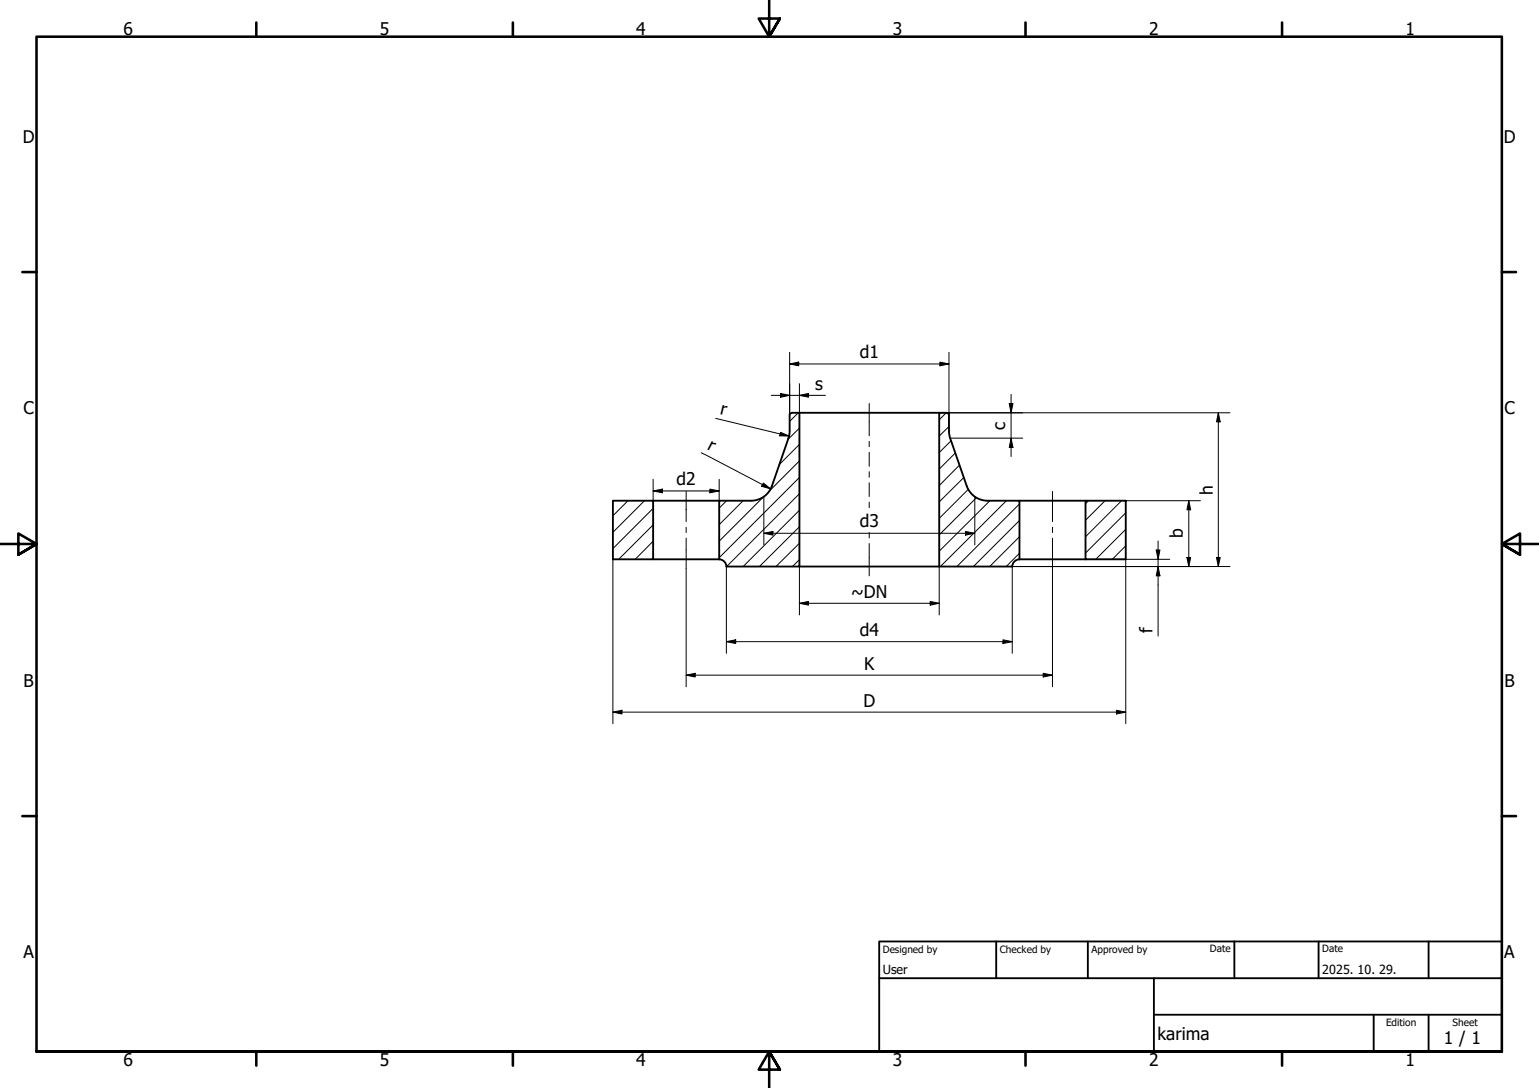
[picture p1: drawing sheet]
<svg xmlns="http://www.w3.org/2000/svg" width="420mm" height="297mm" viewBox="0 0 420 297" stroke-linecap="round" stroke-linejoin="round" font-family="sans-serif">
<!-- layer: Hatch (ISO) -->
<g fill="none" stroke="#000" stroke-width=".27">
<path d="M217.9 112.7l-2.3 2.3M218.2 116.9l-3.1 3M258.3 112.7l-1.9 1.9M259.1 116.4l-2.7 2.6M171.4 136.7l-4.1 4.1M176 136.7l-8.7 8.6M178.3 138.8l-11 11M198.4 136.7l-2.1 2M202.9 136.7l-6.6 6.5M208.6 135.5l-12.3 12.3M218.2 139.3l-15.3 15.4M218.2 134.8l-19.8 19.9"/>
<path d="M218.2 130.4l-21.9 21.9M218.2 125.8l-8.2 8.3M218.2 121.3l-5.5 5.6M259.7 120.3l-3.3 3.3M260.8 123.7l-4.4 4.4M261.9 127l-5.5 5.6M263.1 130.4l-6.7 6.6M264.4 133.6l-8 7.9M266.6 135.9l-10.2 10.1M270.3 136.7l-13.9 13.8M274.8 136.7l-18.1 18M278.3 137.6l-17.1 17.1"/>
<path d="M297.2 136.7l-.8 .8M301.7 136.7l-5.3 5.3M306.2 136.7l-9.8 9.8M178.3 152.3l-.4 .4M178.3 147.8l-4.9 4.9M178.3 143.3l-9.4 9.4M218.2 152.8l-1.9 1.9M218.2 148.3l-6.4 6.4M218.2 143.8l-10.9 10.9M278.3 151.1l-3.6 3.6M278.3 146.5l-8.1 8.2M278.3 142.1l-12.6 12.6"/>
<path d="M307.3 149l-3.6 3.7M307.3 144.5l-8.2 8.2M307.3 140l-10.9 11"/>
</g>
<!-- layer: Visible (ISO) -->
<g fill="none" stroke="#000" stroke-width=".51">
<path d="M218.2 112.7h38.2M167.3 136.7h11v16h-11zM178.3 136.7h18M205 136.7h-8.7v16h-18M210.7 132.7a6 6 0 0 1-5.6 4M210.8 132.6l4.6-13.3 .2-1.2v-5.1l.6-.3h2v42h-19.9M263.9 132.6l-4.6-13.3-.2-1.2v-5.1l-.7-.3h-2v42h20M263.9 132.7a6 6 0 0 0 5.7 4h8.7v16M278.3 136.7h18.1M296.4 136.7h10.9v16h-10.9zM196.3 152.7a2 2 0 0 1 2 2M218.2 154.7h38.2"/>
<path d="M278.3 152.7h18.1M278.4 152.7a2 2 0 0 0-2 2"/>
</g>
<!-- layer: Border (ISO) -->
<g fill="none" stroke="#000" stroke-width=".7">
<path d="M70 6.1v3.9M140 6.1v3.9M210 0v10l-2.9-4.9h5.8l-2.9 4.9 2.9-4.9M280 6.1v3.9M350 6.1v3.9M6.1 74.3h3.9M410 74.3h3.9M0 148.5h10l-5-2.8v5.7l5-2.9-5 2.9M420 148.5h-10l5-2.8v5.7l-5-2.9 5 2.9M6.1 222.8h3.9M410 222.8h3.9M10 287.1v-277.1h400v277.1h-400h400"/>
<path d="M70 287.1v3.8M140 287.1v3.8M212.9 292l-2.9-4.9 2.9 4.9h-5.8l2.9-4.9v9.9M280 287.1v3.8M350 287.1v3.8"/>
</g>
<!-- layer: Title (ISO) -->
<path d="M240 257h170v30.1h-170zM272 257v10.1M297 257v10.1M337 257v10.1M360 257v10.1M390 257v10.1M240 267.1h170M315 277h95M315 267.1v20M375 277v10.1M390 277v10.1" fill="none" stroke="#000" stroke-width=".51"/>
<!-- layer: Dimension (ISO) -->
<g fill="none" stroke="#000" stroke-width=".27">
<path d="M215.6 99.4l2.5-.5v1zM215.6 99.4h43.5M215.6 96.2v16.8M256.6 98.9l2.5 .5-2.5 .5zM259.1 96.2v16.8M195.4 114.2l20 4.8M210.6 107.9h14.8M213.1 107.4l2.5 .5-2.5 .5zM213.1 118l2.3 1h-2.5zM218.2 107.9l2.5-.5v1zM218.2 104.8v7.9M256.4 112.7h79.4"/>
<path d="M259.4 119.6h19.8M275.5 110.2h1l-.5 2.5zM276 119.6l.5 2.6h-1zM276 107.7v16.9M332.6 112.7l.5 2.5h-1zM332.6 112.7v42M178.3 134l2.5-.5v1zM178.3 134h18M178.3 130.9v5.8M191.5 123.6l18.9 9.9M193.8 133.5l2.5 .5-2.5 .5zM196.3 130.9v5.8"/>
<path d="M208.4 131.9l2 1.6-2.5-.7zM208.5 135.6v13.2M266.1 135.6v13.2M307.3 136.7h20.4M324.5 136.7l.6 2.5h-1.1zM324.5 136.7v18M167.3 152.7v44.9M187.3 155.2v32.3M198.3 154.7v23.7M208.5 145.6l2.5-.5v1zM208.5 145.6h57.6M218.2 154.7v13.2"/>
<path d="M256.4 154.7v13.2M263.6 145.1l2.5 .5-2.5 .5zM287.2 154.7h-10.8v23.7M287.3 155.2v32.3M287.4 154.7h48.4M296.4 152.7h22.9M307.3 152.7v44.9M315.7 150.2h1l-.5 2.5zM316.2 154.7l.5 2.5h-1zM316.2 147.7v26M324 152.2h1.1l-.6 2.5zM332.1 152.2h1l-.5 2.5z"/>
<path d="M198.3 175.2l2.6-.5v1zM198.3 175.2h78.1M218.2 164.7l2.5-.5v1zM218.2 164.7h38.2M253.9 164.2l2.5 .5-2.5 .5zM273.8 174.7l2.6 .5-2.6 .5zM167.3 194.4l2.5-.5v1zM167.3 194.4h140M187.3 184.3l2.5-.5v1zM187.3 184.3h100M284.8 183.8l2.5 .5-2.5 .5zM304.8 193.9l2.5 .5-2.5 .5z"/>
</g>
<g fill="#000">
<path d="M215.6 99.4l2.5-.5v1zM256.6 98.9l2.5 .5-2.5 .5zM213.1 118l2.3 1h-2.5zM213.1 107.4l2.5 .5-2.5 .5zM218.2 107.9l2.5-.5v1zM275.5 110.2h1l-.5 2.5zM332.6 112.7l.5 2.5h-1zM178.3 134l2.5-.5v1zM193.8 133.5l2.5 .5-2.5 .5zM208.4 131.9l2 1.6-2.5-.7zM276 119.6l.5 2.6h-1zM324.5 136.7l.6 2.5h-1.1z"/>
<path d="M208.5 145.6l2.5-.5v1zM263.6 145.1l2.5 .5-2.5 .5zM315.7 150.2h1l-.5 2.5zM316.2 154.7l.5 2.5h-1zM324 152.2h1.1l-.6 2.5zM332.1 152.2h1l-.5 2.5zM198.3 175.2l2.6-.5v1zM218.2 164.7l2.5-.5v1zM253.9 164.2l2.5 .5-2.5 .5zM273.8 174.7l2.6 .5-2.6 .5zM167.3 194.4l2.5-.5v1zM187.3 184.3l2.5-.5v1z"/>
<path d="M284.8 183.8l2.5 .5-2.5 .5zM304.8 193.9l2.5 .5-2.5 .5z"/>
</g>
<!-- layer: Centerline (ISO) -->
<g fill="none" stroke="#000" stroke-width=".27">
<path d="M237.3 110.2v8.8M187.3 134.2v8.2M237.3 120.5v1.5M237.3 123.5v3.8M237.3 128.8v1.5M237.3 131.8v3.8M237.3 137.1v1.5M287.3 134.2v8.2M187.3 143.9v1.5M187.3 146.9v8.3M237.3 145.4v1.5M237.3 148.4v8.8"/>
<path d="M287.3 143.9v1.5M287.3 146.9v8.3"/>
</g>
<g font-size="4.8">
<text x="33.7" y="9.6">6</text>
<text x="103.7" y="9.6">5</text>
<text x="173.7" y="9.6">4</text>
<text x="243.7" y="9.6">3</text>
<text x="313.7" y="9.6">2</text>
<text x="383.7" y="9.6">1</text>
<text x="6.2" y="38.9">D</text>
<text x="410.5" y="38.9">D</text>
<text x="234.7" y="97.8">d1</text>
<text x="222.5" y="106.3">s</text>
<text x="6.4" y="113.1">C</text>
<text x="196.5" y="113" transform="rotate(14 196.5 113)">r</text>
<text x="410.7" y="113.1">C</text>
<text x="274.4" y="117.3" transform="rotate(-90 274.4 117.3)">c</text>
<text x="192.8" y="122.6" transform="rotate(28 192.8 122.6)">r</text>
<text x="184.7" y="132.4">d2</text>
<text x="331.1" y="135.1" transform="rotate(-90 331.1 135.1)">h</text>
<text x="234.7" y="144">d3</text>
<text x="323" y="147" transform="rotate(-90 323 147)">b</text>
<text x="232.3" y="163.2">~DN</text>
<text x="234.7" y="173.6">d4</text>
<text x="314.6" y="172.9" transform="rotate(-90 314.6 172.9)">f</text>
<text x="235.9" y="182.8">K</text>
<text x="6.4" y="187.4">B</text>
<text x="410.7" y="187.4">B</text>
<text x="235.7" y="192.9">D</text>
<text x="6.4" y="261.7">A</text>
<text x="410.7" y="261.7">A</text>
<text x="316" y="283.8">karima</text>
<text x="394.2" y="285">1 / 1</text>
<text x="33.7" y="290.9">6</text>
<text x="103.7" y="290.9">5</text>
<text x="173.7" y="290.9">4</text>
<text x="243.7" y="290.9">3</text>
<text x="313.7" y="290.9">2</text>
<text x="383.7" y="290.9">1</text>
</g>
<g font-size="3.4">
<text x="241" y="266">User</text>
<text x="361" y="266">2025. 10. 29.</text>
</g>
<g font-size="2.7">
<text x="241" y="260.1">Designed by</text>
<text x="273" y="260.1">Checked by</text>
<text x="298" y="260.1">Approved by</text>
<text x="330.3" y="260">Date</text>
<text x="361" y="260">Date</text>
<text x="378.4" y="280.1">Edition</text>
<text x="396.6" y="280.1">Sheet</text>
</g>
</svg>
